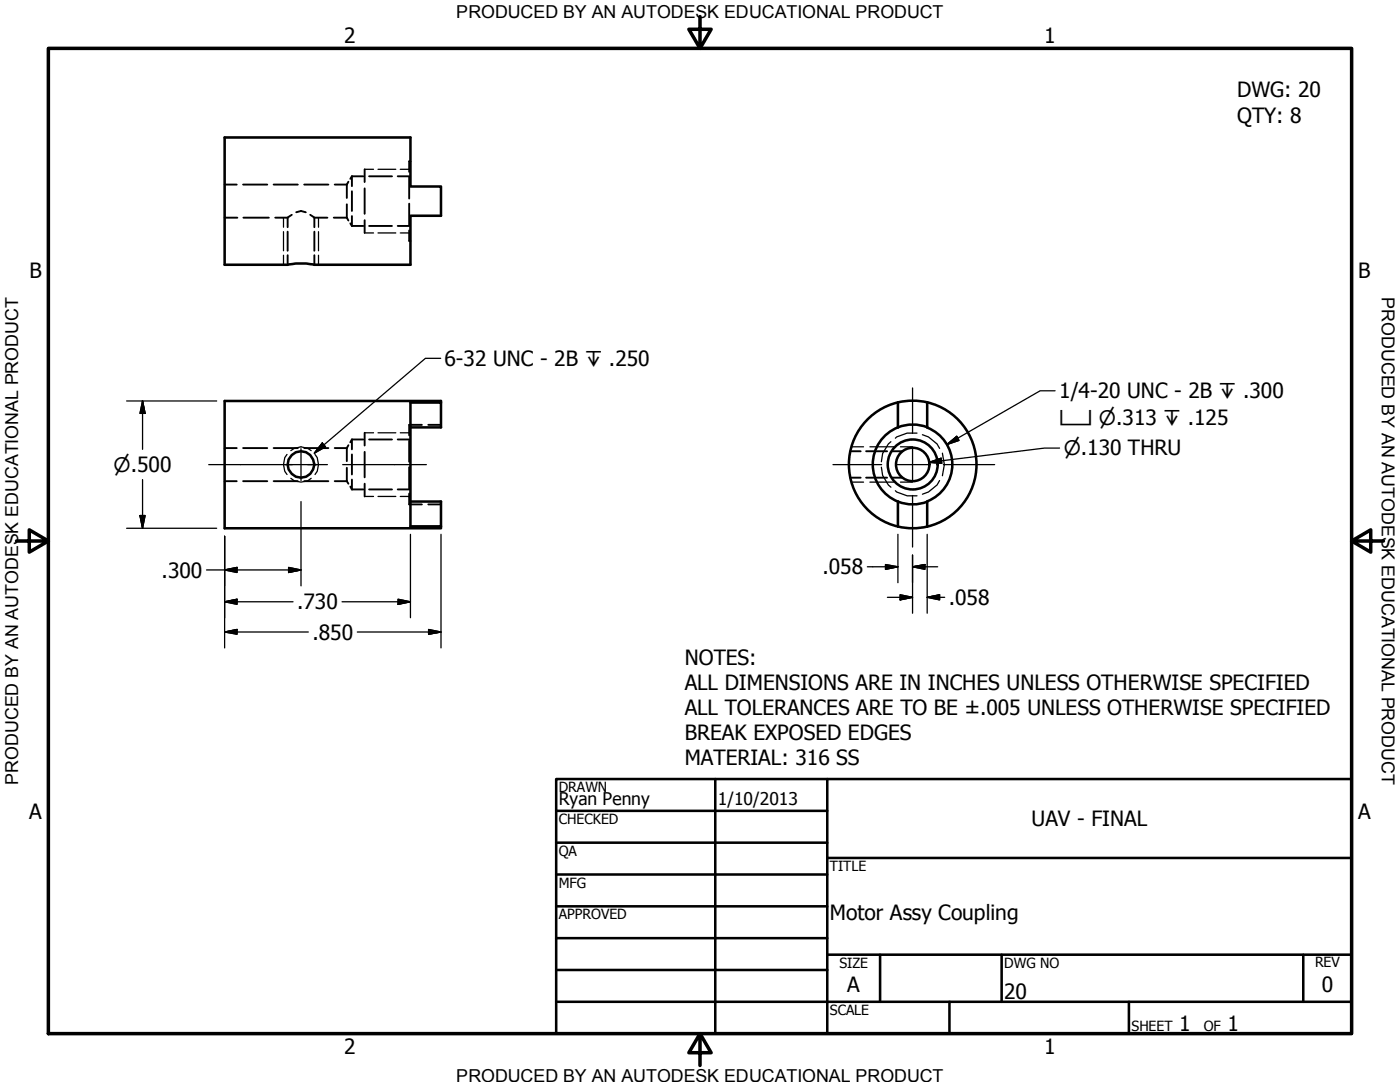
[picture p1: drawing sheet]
<svg xmlns="http://www.w3.org/2000/svg" width="279mm" height="216mm" viewBox="0 0 279 216" stroke-linecap="round" stroke-linejoin="round" font-family="sans-serif">
<!-- layer: Hidden (ANSI) -->
<g fill="none" stroke="#000" stroke-width=".38">
<path d="M44.8 36.8h2.4M48.5 36.8h4.8M54.6 36.8h4.8M60.7 36.8h4.8M66.8 36.8h2.4M69.2 36.8v2.7M69.5 36.3l-.3 .5M70.2 35.2v1.9M70.2 38.2v3.9M70.2 35.2l-.3 .5M70.2 35.2h2.3M72.8 33.8v2.5"/>
<path d="M72.8 37.6v5.1M73.7 35.2h4.5M79.4 35.2h2.3M81.7 35.4v4.2M81.7 32.2v2.1M81.9 32.2h.1M44.8 43.4h2.6M48.6 43.4h5.1M54.9 43.4h2.5M57.4 43.4v1.9M57.4 46.2v3.8M57.4 50.9v1.9"/>
<path d="M58.2 42.9l-.8 .5M59.1 42.4l1-.3 .9 .3M61.9 42.9l.8 .5M62.7 43.4h2.6M62.7 43.4v1.9M62.7 46.2v3.8M62.7 50.9v1.9M66.6 43.4h2.6M69.2 40.8v2.6M69.2 43.4l.3 .6M69.9 44.6l.3 .5M70.2 43.1v2"/>
<path d="M70.2 45.1h2.3M72.8 43.9v2.6M73.7 45.1h4.5M79.4 45.1h2.3M81.7 40.6v4.3M81.7 46v2.1M81.9 48.1h.1M44.8 96h2.4M44.8 89.4h2.4M48.5 96h4.8M48.5 89.4h4.8M54.6 96h4.8"/>
<path d="M54.6 89.4h4.8M60.7 96h4.8M60.7 89.4h4.8M66.8 96h2.4M66.8 89.4h2.4M69.2 89.4v2.6M69.2 93.3v2.7M69.2 96l.3 .5M69.5 88.8l-.3 .6M69.9 97.1l.3 .6M70.2 87.7v2M70.2 90.7v4"/>
<path d="M70.2 95.7v2M70.2 87.7l-.3 .6M70.2 87.7h2.3M70.2 97.7h2.3M72.8 86.4v2.5M72.8 90.2v5M72.8 96.5v2.6M73.7 87.7h4.5M73.7 97.7h4.5M79.4 87.7h2.3M79.4 97.7h2.3M81.7 87.9v4.2"/>
<path d="M81.7 93.2v4.3M81.7 98.5v2.1h2.5M84.2 84.8h-2.5v2.1M85.5 84.8h2.5M169.7 95.3h2.1M169.7 90h2.1M172.8 95.3h4.2M172.8 90h4.2M178.1 95.3h2M178.1 90h2M85.5 100.6h2.5"/>
</g>
<!-- layer: Hidden Narrow (ANSI) -->
<g fill="none" stroke="#000" stroke-width=".25">
<path d="M72.8 33.8h1.7M75.4 33.8h3.6M79.9 33.8h1.8M56.6 43.4v1.9M56.6 46.2v3.8M56.6 50.9v1.9M63.6 43.4v1.9M63.6 46.2v3.8M63.6 50.9v1.9M72.8 46.5h1.7M75.4 46.5h3.6M79.9 46.5h1.8"/>
<path d="M57.3 90.7a3.2 3.2 0 0 0 0 4M58 89.9a3.1 3.1 0 0 1 4.1 0M58 95.4a3.1 3.1 0 0 0 4.1 0M62.9 90.7a3.2 3.2 0 0 1 0 4M72.8 86.4h1.7M72.8 99.1h1.7M75.4 86.4h3.6M75.4 99.1h3.6M79.9 86.4h1.8M79.9 99.1h1.8M169.9 96.2h2.4M169.9 89.2h2.4"/>
<path d="M173.6 96.2h4.8M173.6 89.2h4.8M175.9 93.2l.2 1.7 1.2 1.9 .5 .4M177.8 88.1l-.5 .5-1.2 1.9-.2 1.6M178.7 97.9l.2 .3 2.1 .7h2M179.7 96.2h2.4M179.7 89.2h2.4M183 86.4h-2l-2.1 .8-.2 .2M184.1 86.7l1.2 .5 1.7 1.4 .5 .9M187.5 95.9l-.5 .9-1.7 1.4-1.2 .4M188.1 90.4a6.9 6.9 0 0 1 0 4.5"/>
</g>
<!-- layer: Visible (ANSI) -->
<g fill="none" stroke="#000" stroke-width=".51">
<path d="M44.8 27.4h37.1v9.8h6.1v5.9h-6.1v9.7h-19.2a14.1 14.1 0 0 0-5.3 0h-12.6zM81.9 85.3h6.1v-5h-6.1v24.7h6.1v-4.9h-6.1M88 80.3v-.3h-43.2v25.4h43.2v-.4M179.2 80.3v5M179.2 85.3a8 8 0 0 1 5.9 0M179.2 85.3a8 8 0 0 0-5 7.4 8 8 0 0 0 5 7.4M185 80.3v5M185.1 85.3a7.9 7.9 0 0 1 5 7.4 7.9 7.9 0 0 1-5 7.3M179.2 100.1v4.9M179.2 100.1a8 8 0 0 0 5.9 0M185 100.1v4.9"/>
<circle cx="60.1" cy="92.7" r="2.65"/>
<circle cx="182.1" cy="92.7" r="5"/>
<circle cx="182.1" cy="92.7" r="3.3"/>
<circle cx="182.2" cy="92.7" r="12.7"/>
</g>
<!-- layer: Border (ANSI) -->
<path d="M9.7 9.7h260v196.5h-260zM139.7 3.3v6.4l-2.2-3.9h4.4l-2.2 3.9M3.3 107.9h6.4l-3.9-2.2v4.5l3.9-2.3M269.7 107.9l3.9 2.3v-4.5l-3.9 2.2h6.4M139.7 206.2l2.2 3.9h-4.4l2.2-3.9v6.4" fill="none" stroke="#000" stroke-width=".7"/>
<!-- layer: Title (ANSI) -->
<g fill="none" stroke="#000" stroke-width=".51">
<path d="M111 155.4h158.7v50.8h-158.7zM142.7 155.4v50.8M165.1 155.4v50.8M111 161.8h54.1M111 168.1h54.1M111 174.5h54.1M165.1 171.2h104.6M111 180.8h54.1M111 187.2h54.1M111 193.5h54.1M111 199.9h158.7M165.1 190.5h104.6"/>
<path d="M175.6 190.5v9.4M189.5 199.9v6.3M199.9 190.5v9.4M225.3 199.9v6.3M260.1 190.5v9.4"/>
</g>
<!-- layer: Symbol (ANSI) -->
<path d="M87.9 71.5h-3l-22.2 18.9M210.6 78h-3l-18.6 10.7M64.3 88.4l.7 .8-2.3 1.2zM189 88.7l1.9-1.6 .5 .8z" fill="none" stroke="#000" stroke-width=".25"/>
<path d="M64.3 88.4l-1.6 2zM64.3 88.4l.7 .8-2.3 1.2zM189 88.7l1.9-1.6zM189 88.7l1.9-1.6 .5 .8z" fill="#000" stroke="#000" stroke-width=".25"/>
<!-- layer: Dimension (ANSI) -->
<g fill="none" stroke="#000" stroke-width=".25">
<path d="M25.3 80h17.9M28.4 80l.6 2.5h-1.1zM28.4 80v9.7M28.4 95.7v9.7M185.4 92.3l2.4-.9 .2 1.1zM211.5 89.4h-3l-23.1 2.9M25.3 105.4h17.9M27.9 102.9h1.1l-.6 2.5zM41.2 113.7h18.9M44.8 113.7l2.5-.5v1zM44.8 107v22.3M57.6 113.2l2.5 .5-2.5 .5z"/>
<path d="M60.1 100.1v16.8M79.4 119.6l2.5 .5-2.5 .5zM81.9 106.6v16.7M88 106.6v22.7M173.1 113.1h6.1M176.7 112.6l2.5 .5-2.5 .5zM177.1 119.2h5M179.2 106.6v9.7M179.6 118.7l2.5 .5-2.5 .5zM182.1 113.1l2.5-.5v1zM182.1 113.1h5M182.1 110.7v11.7"/>
<path d="M185 119.2l2.5-.5v1zM185 119.2h3.5M185 106.6v15.8M44.8 120.1l2.5-.5v1zM44.8 126.1l2.5-.5v1zM44.8 120.1h13.7M44.8 126.1h16.7M68.3 120.1h13.6M71.3 126.1h16.7M85.5 125.6l2.5 .5-2.5 .5z"/>
</g>
<g fill="#000" stroke="#000" stroke-width=".25">
<path d="M28.4 80l.6 2.5zM28.4 80l.6 2.5h-1.1zM185.4 92.3l2.4-.9zM185.4 92.3l2.4-.9 .2 1.1zM27.9 102.9l.5 2.5zM27.9 102.9h1.1l-.6 2.5zM44.8 120.1l2.5-.5zM44.8 120.1l2.5-.5v1zM44.8 113.7l2.5-.5zM44.8 113.7l2.5-.5v1zM57.6 114.2l2.5-.5zM57.6 113.2l2.5 .5-2.5 .5z"/>
<path d="M176.7 113.6l2.5-.5zM176.7 112.6l2.5 .5-2.5 .5zM179.6 119.7l2.5-.5zM179.6 118.7l2.5 .5-2.5 .5zM182.1 113.1l2.5-.5zM182.1 113.1l2.5-.5v1zM185 119.2l2.5-.5zM185 119.2l2.5-.5v1zM44.8 126.1l2.5-.5zM44.8 126.1l2.5-.5v1zM79.4 120.6l2.5-.5zM79.4 119.6l2.5 .5-2.5 .5z"/>
<path d="M85.5 126.6l2.5-.5zM85.5 125.6l2.5 .5-2.5 .5z"/>
</g>
<!-- layer: Center Mark (ANSI) -->
<path d="M182.1 77.4v9.1M56.9 92.7h6.3M60.1 89.5v6.4M166.2 92.7h9.8M178.9 92.7h6.4M182.1 89.5v6.4M182.1 98.9v10.3M188.3 92.7h10.2" fill="none" stroke="#000" stroke-width=".25"/>
<!-- layer: Centerline (ANSI) -->
<path d="M41.7 92.7h16.7M61.4 92.7h3.9M68.4 92.7h16.7" fill="none" stroke="#000" stroke-width=".25"/>
<g font-size="4.2">
<text x="68.7" y="8.6">2</text>
<text x="208.4" y="8.6">1</text>
<text x="246.9" y="19.4">DWG: 20</text>
<text x="246.9" y="24.4">QTY: 8</text>
<text x="5.9" y="55.5">B</text>
<text x="271.1" y="55.5">B</text>
<text x="88.7" y="73">6-32 UNC - 2B ↧ .250</text>
<text x="211.4" y="79.5">1/4-20 UNC - 2B ↧ .300</text>
<text x="32.3" y="115.3">.300</text>
<text x="164.1" y="114.6">.058</text>
<text x="59.3" y="121.6">.730</text>
<text x="189.4" y="120.7">.058</text>
<text x="62.4" y="127.6">.850</text>
<text x="136.7" y="132.7">NOTES:</text>
<text x="136.7" y="137.7">ALL DIMENSIONS ARE IN INCHES UNLESS OTHERWISE SPECIFIED</text>
<text x="136.7" y="142.7">ALL TOLERANCES ARE TO BE ±.005 UNLESS OTHERWISE SPECIFIED</text>
<text x="136.7" y="147.7">BREAK EXPOSED EDGES</text>
<text x="136.7" y="152.7">MATERIAL: 316 SS</text>
<text x="5.8" y="163.4">A</text>
<text x="205.9" y="164.8">UAV - FINAL</text>
<text x="271" y="163.4">A</text>
<text x="165.6" y="183.5">Motor Assy Coupling</text>
<text x="169.1" y="198">A</text>
<text x="263.8" y="198">0</text>
<text x="200.4" y="199.3">20</text>
<text x="235.3" y="205.7">1</text>
<text x="245" y="205.7">1</text>
<text x="68.7" y="210.3">2</text>
<text x="208.4" y="210.3">1</text>
</g>
<g font-size="4">
<text x="211.4" y="84.8">⌴ ⌀.313 ↧ .125</text>
<text x="22.7" y="94.2">⌀.500</text>
<text x="212.3" y="90.9">⌀.130 THRU</text>
</g>
<g font-size="3.6">
<text x="91.1" y="3.6">PRODUCED BY AN AUTODESK EDUCATIONAL PRODUCT</text>
<text x="275.8" y="59.3" transform="rotate(90 275.8 59.3)">PRODUCED BY AN AUTODESK EDUCATIONAL PRODUCT</text>
<text x="3.6" y="156.6" transform="rotate(-90 3.6 156.6)">PRODUCED BY AN AUTODESK EDUCATIONAL PRODUCT</text>
<text x="91.1" y="215.9">PRODUCED BY AN AUTODESK EDUCATIONAL PRODUCT</text>
</g>
<g font-size="3.5">
<text x="111.5" y="160.6">Ryan Penny</text>
<text x="143.3" y="160.7">1/10/2013</text>
</g>
<g font-size="2.8">
<text x="111.5" y="158">DRAWN</text>
<text x="111.5" y="164.4">CHECKED</text>
<text x="111.5" y="170.8">QA</text>
<text x="165.6" y="173.7">TITLE</text>
<text x="111.5" y="177.1">MFG</text>
<text x="111.5" y="183.5">APPROVED</text>
<text x="167.5" y="193.1">SIZE</text>
<text x="200.4" y="193.1">DWG NO</text>
<text x="262.4" y="193">REV</text>
<text x="165.6" y="202.5">SCALE</text>
<text x="225.8" y="205.7">SHEET</text>
<text x="240.2" y="205.7">OF</text>
</g>
</svg>
